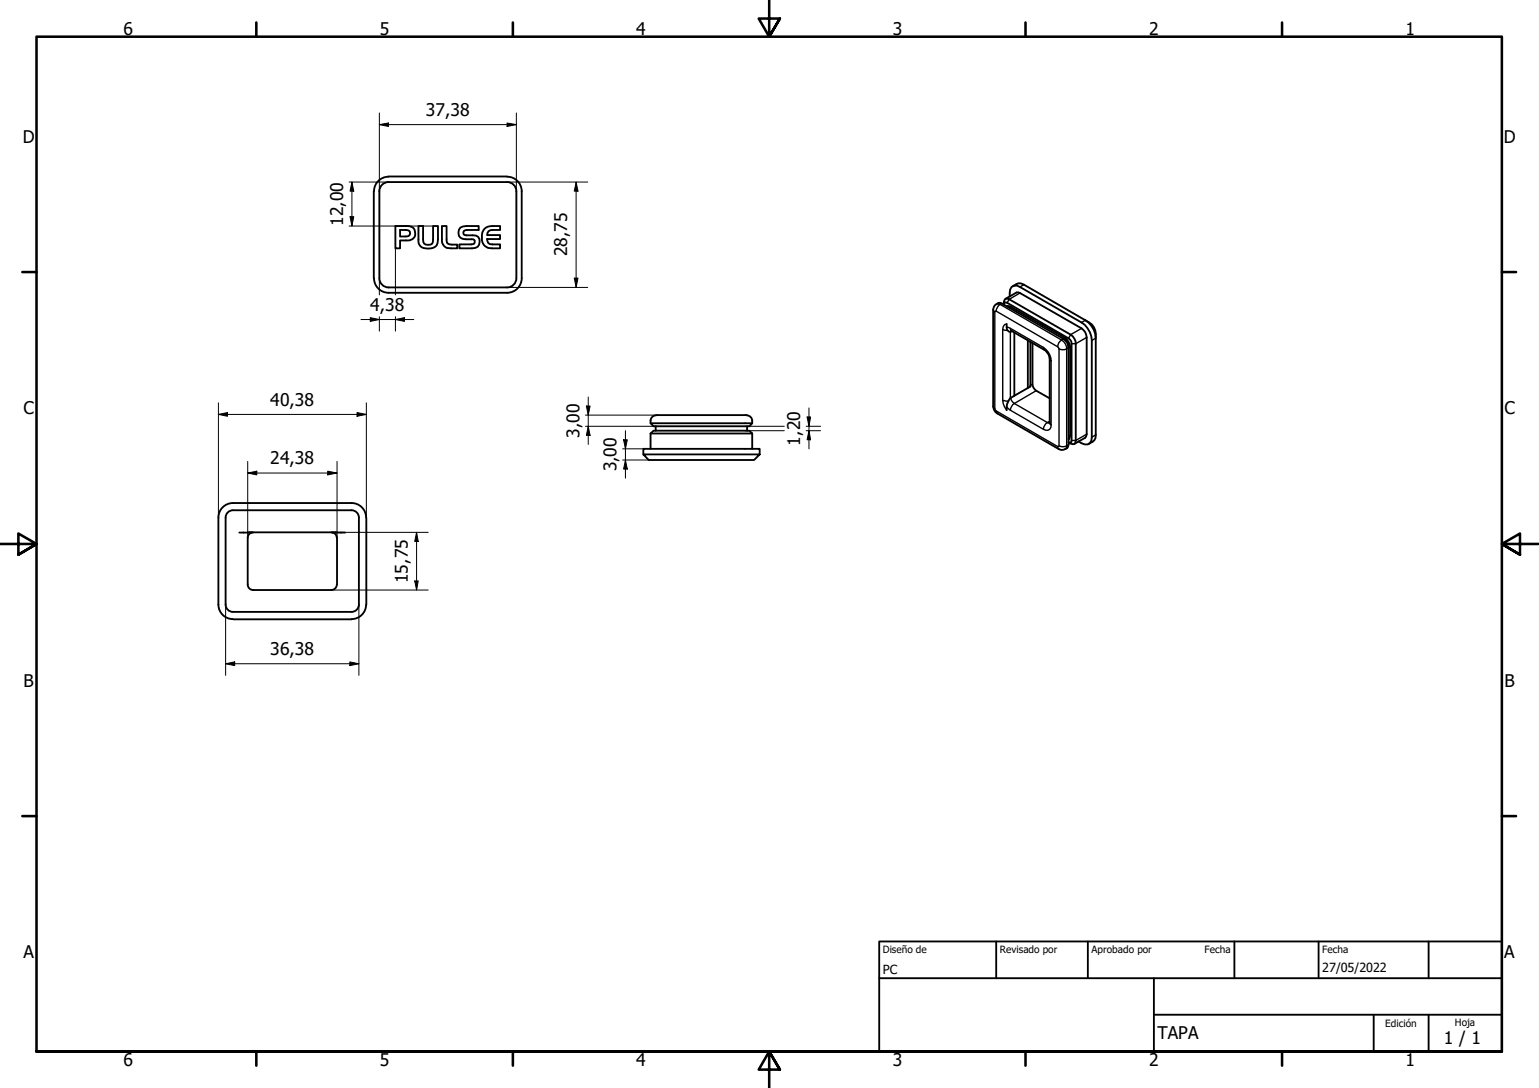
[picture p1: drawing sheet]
<svg xmlns="http://www.w3.org/2000/svg" width="420mm" height="297mm" viewBox="0 0 420 297" stroke-linecap="round" stroke-linejoin="round" font-family="sans-serif">
<!-- layer: Visible (ISO) -->
<g fill="none" stroke="#000" stroke-width=".51">
<path d="M102 52.2v23.7M106 48.2h32.4M106.1 48.2a4 4 0 0 0-4 4M138.4 49.7h-32.3a2.51 2.51 0 0 0-2.5 2.5v23.7a2.51 2.51 0 0 0 2.5 2.6h32.3M138.5 49.7a2.51 2.51 0 0 1 2.5 2.5v23.8a2.51 2.51 0 0 1-2.5 2.5M138.5 48.2a4 4 0 0 1 3.9 4v23.7a4 4 0 0 1-3.9 4M102.1 76a4 4 0 0 0 4 3.9h32.3M107.9 61.7a8.6 8.6 0 0 1 4.6 .3 2.03 2.03 0 0 1 .7 2.6 2.03 2.03 0 0 1-2.4 1h-1.6v2.2h-1.3zM109.2 62.8l2.1 .1a.89 .89 0 0 1 .6 1.1 .89 .89 0 0 1-1.1 .6h-1.6zM114.2 61.7h1.3l.1 4.4a1.49 1.49 0 0 0 2.6 0v-4.4h1.4v3.7a2.17 2.17 0 0 1-2.7 2.5 2.19 2.19 0 0 1-2.7-2.5zM120.6 61.7h1.3v3.6a1.16 1.16 0 0 0 1.4 1.5h1.5v1a4.8 4.8 0 0 1-3.6-.6l-.6-1.2zM125.7 62.2l1.6-.5h3.4v1.1h-3.2a.79 .79 0 0 0-.9 .3 .79 .79 0 0 0 .1 1l.6 .1h1.7a1.76 1.76 0 0 1 2 1.4 1.76 1.76 0 0 1-1.2 2.1l-4.4 .1v-1.1h3.7a.71 .71 0 0 0 .5-.7 .71 .71 0 0 0-.4-.7 6.3 6.3 0 0 1-3.5-.4 2.09 2.09 0 0 1 0-2.7z"/>
<path d="M132.3 62.5a2.79 2.79 0 0 1 2.1-.8h2.1v1.1h-2.1a1.23 1.23 0 0 0-1.4 1.4h3.5v1.1h-3.5a1.26 1.26 0 0 0 1.4 1.4h2.1v1.1a5 5 0 0 1-4.4-.9 4.3 4.3 0 0 1 .2-4.4zM276.5 78.2a2.31 2.31 0 0 1 3-.5l16.8 9.7M271.6 83.4a1.49 1.49 0 0 1 1.9-.5l16.8 9.6a2.15 2.15 0 0 1 1.4 1.8v27.1a1.82 1.82 0 0 1-2.6 1.2l-16.8-9.7a2.32 2.32 0 0 1-1.2-1.9v-26.4zM274.5 81.6l1 .1 16.8 9.7a3 3 0 0 1 1.4 2.4l-.1 27a1.17 1.17 0 0 1-1.9 0l.5 .1 .3-.2v-.4v-27l-.8-.9-16.7-9.7-.5-.2-.3 .2-.1 .5 .1-1.2zM274.5 81.6l3-1.7 .9 .1 16.9 9.6a3 3 0 0 1 1.4 2.5v26.4l-.4 1-3 1.7M274.8 88.4a1.63 1.63 0 0 0 .9 2.2l.5-.3M274.9 83.6l1 .1 14.9 8.6a3.5 3.5 0 0 1 1.4 2.4v24.2l-.5 .9M275.7 80.9a2.38 2.38 0 0 1 1.1-2.9h.8l.8 .3 16.9 9.8a6.2 6.2 0 0 1 2.8 4.8l-.2 27.4a1.66 1.66 0 0 1-2.6 .7l-.9-.5M276 90.2l9.2 5.4a3.3 3.3 0 0 1 1.4 2.3l-.1 17.7M276.9 90.8v17.3M280.6 92.9v13.1M281.3 93.3v12.2l-5.4 3.1-.4 .6a3.9 3.9 0 0 0-.7 2.8"/>
<path d="M281.9 93.6v11.3a2.41 2.41 0 0 0 1 1.8l3.7 2.1M290.3 92.5a3 3 0 0 1 1.4 2.5M296.3 87.4a4.3 4.3 0 0 1 2.8 4.9v26.4a2.35 2.35 0 0 1-1.9 2.5M296.3 87.4a6 6 0 0 1 2.8 4.9M177.6 118.3h27.8M177.6 118.3l.8-.7h26.2l.8 .7M177.6 118.3v4.2M179 116.4v1.2M179.1 113.4a1.65 1.65 0 0 0-1.5 2.2l.8 .8h26.2l.8-.8h-27.8M179.1 113.3h24.3a1.76 1.76 0 0 1 2 2.3M204 116.4v1.2M205.4 118.3v4.2"/>
<path d="M96 137.3a4 4 0 0 1 3.9 4M96 139.3a2 2 0 0 1 2 2M96 139.3h-32.4a2 2 0 0 0-2 2M96 137.3h-32.4a4 4 0 0 0-4 4M175.6 124.1h31.8l-1.5 1.5h-28.8zM175.6 124.1v-1.6h31.8v1.6M59.6 141.3v23.8M61.6 141.3v23.8M65.3 145.4h3.4M67.6 146.9v12.7a1.49 1.49 0 0 0 1.5 1.5M68.7 145.4l-.6 .4-.5 1M69.1 145.3l-.4 .1"/>
<path d="M90.5 145.3l.3 .1M90.8 145.4l.7 .4 .4 1M90.9 145.4h3.3M91.6 145.3l.4 .1M91.6 145.3l-24 .1M91.9 159.6a1.49 1.49 0 0 1-1.4 1.5M92 146.9v12.7M98 141.3v23.8M100 141.3v23.8M59.6 165.1a4 4 0 0 0 4 3.9M61.6 165.1a2 2 0 0 0 2 2h32.4M63.6 169.1h32.4"/>
<path d="M69.1 161.1h21.4M98 165.1a2 2 0 0 1-2 2M99.9 165.1a4 4 0 0 1-3.9 3.9"/>
</g>
<!-- layer: Visible fina (ISO) -->
<g fill="none" stroke="#000" stroke-width=".38">
<path d="M278.4 80l-2.9 1.7-.5 1M279.5 77.7l-1.1 .6M271.1 84.6l.5 .5 .4-.2M271.6 85.1v26.5M272 84.9l16.7 9.8M272 83l.5-.1 .5 .2a2.49 2.49 0 0 0-1 1.8M273.5 82.9l-.5 .2 16.8 9.7 1-.5M273.7 90l1.4 .2M273.7 90v19.3M274.8 89.3l1 .3 .4 .7M274.8 88.4l-.5 .2-.4 .6-.2 .8M275.8 89.6l9.1 5.3"/>
<path d="M275.9 83.7l-.4 .3M276 90.3l-.2 18.4M284.9 94.9l.3 .7M284.9 94.9a4.5 4.5 0 0 1 2.1 3.6l-.4-.6M287 98.5v17.5M289.1 95.2a2.29 2.29 0 0 0 2.1 0M289.1 95.2a1.08 1.08 0 0 1 0-1.6l.7-.8a2.81 2.81 0 0 1 1.4 2.4M289.1 95.2v26.5M291.2 95.2v26.5l.5-.3M292.2 94.7l-1 .5M295.3 89.6l-3 1.8-.6 1M296.3 87.4l-1 .7"/>
<path d="M296.7 92.1l-3 1.7h-1.2M299.1 92.3l-1 .6M271.1 111l.5 .6M271.6 111.6l.7 1.3M272 112.2l16.7 9.7M274.8 111.1l1 .9M275.3 109.5l-1.6-.2 .2 .9 .9 1.8M275.8 112l9.1 5.2M275.9 108.6l.2 .7 .8 .9M276.9 110.2a2.49 2.49 0 0 0-1.1 1.8M276.9 110.2l9 5.2 .7-.4M281.9 104.9l-.6 .3"/>
<path d="M282.9 106.7l-6 3.5M286.5 115.5l-.6-.1a2.49 2.49 0 0 0-1 1.8 1.27 1.27 0 0 0 1.4 .2 1.27 1.27 0 0 0 .7-1.4M286.6 115.4l.4 .6M292.2 118.9l-.5 .2M296.7 118.5l-3 1.8h-1.2M299.1 118.7l-1 .7M288.7 121.9l.4 .7M288.7 121.9l.4-.2a2.29 2.29 0 0 0 2.1 0l-.1 .6-.3 .3"/>
</g>
<!-- layer: Visible (ISO) -->
<g fill="#000">
<circle cx="274.9" cy="83.6" r=".25"/>
<circle cx="291.7" cy="119.8" r=".25"/>
</g>
<!-- layer: Borde (ISO) -->
<g fill="none" stroke="#000" stroke-width=".7">
<path d="M70 6.1v3.9M140 6.1v3.9M210 0v10l-2.9-4.9h5.8l-2.9 4.9 2.9-4.9M280 6.1v3.9M350 6.1v3.9M6.1 74.3h3.9M410 74.3h3.9M0 148.5h10l-5-2.8v5.7l5-2.9-5 2.9M420 148.5h-10l5-2.8v5.7l-5-2.9 5 2.9M6.1 222.8h3.9M410 222.8h3.9M10 287.1v-277.1h400v277.1h-400h400"/>
<path d="M70 287.1v3.8M140 287.1v3.8M212.9 292l-2.9-4.9 2.9 4.9h-5.8l2.9-4.9v9.9M280 287.1v3.8M350 287.1v3.8"/>
</g>
<path d="M240 257h170v30.1h-170zM272 257v10.1M297 257v10.1M337 257v10.1M360 257v10.1M390 257v10.1M240 267.1h170M315 277h95M315 267.1v20M375 277v10.1M390 277v10.1" fill="none" stroke="#000" stroke-width=".51"/>
<!-- layer: Cota (ISO) -->
<g fill="none" stroke="#000" stroke-width=".27">
<path d="M103.6 34l2.4-.4v.9zM103.6 34h37.4M103.6 30.8v21.4M138.4 33.6l2.6 .4-2.6 .5zM141 30.8v21.4M95.3 49.7h10.7M95.6 59.2h1l-.5 2.5zM96.1 49.7l.5 2.5h-1zM96.1 49.7v12M138.4 49.7h22.1M157.3 49.7l.5 2.5h-1zM157.3 49.7v28.8"/>
<path d="M95.3 61.7h22.9M103.6 75.9v4.6M107.9 67.8v12.7M138.4 78.5h22.1M156.8 75.9h1l-.5 2.6zM98.6 87.2h14.4M101.1 86.7l2.5 .5-2.5 .5zM103.6 86.5v3.9M107.9 87.2l2.5-.5v1zM107.9 86.5v3.9M59.6 113.1l2.5-.5v1.1zM59.6 113.1h40.4"/>
<path d="M59.6 110v31.3M97.5 112.6l2.5 .5-2.5 .6zM100 110v31.3M159.8 116.4h19.8M159.8 113.3h19.8M160.1 110.9h1l-.5 2.4zM160.6 116.4l.5 2.5h-1zM160.6 108.4v12.9M170.8 117.6v12.9M203.4 116.4h10.7M203.4 117.6h10.7M220.1 116.4h3.9"/>
<path d="M220.1 117.6h3.9M220.3 113.8h1l-.4 2.6zM220.9 117.6l.4 2.5h-1zM220.9 111.4v11.1M67.6 129.1l2.5-.5v1.1zM67.6 129.1h24.4M67.6 126v20.9M89.5 128.6l2.5 .5-2.5 .6zM92 126v20.9M170 122.5h5.6M170 125.6h7.1M170.2 120.1h1.1l-.5 2.4z"/>
<path d="M170.8 125.6l.5 2.5h-1.1zM91.6 145.3h25.3M113.2 158.6h1l-.5 2.5zM113.7 145.3l.5 2.5h-1zM113.7 145.3v15.8M61.6 165.1v19.3M90.5 161.1h26.4M98 165.1v19.3M61.6 181.2l2.5-.5v1zM61.6 181.2h36.4M95.5 180.7l2.5 .5-2.5 .5z"/>
</g>
<g fill="#000">
<path d="M103.6 34l2.4-.4v.9z" fill-rule="evenodd"/>
<path d="M138.4 33.6l2.6 .4-2.6 .5z" fill-rule="evenodd"/>
<path d="M95.6 59.2h1l-.5 2.5z" fill-rule="evenodd"/>
<path d="M96.1 49.7l.5 2.5h-1z" fill-rule="evenodd"/>
<path d="M157.3 49.7l.5 2.5h-1z" fill-rule="evenodd"/>
<path d="M156.8 75.9h1l-.5 2.6z" fill-rule="evenodd"/>
<path d="M101.1 86.7l2.5 .5-2.5 .5z" fill-rule="evenodd"/>
<path d="M107.9 87.2l2.5-.5v1z" fill-rule="evenodd"/>
<path d="M59.6 113.1l2.5-.5v1.1z" fill-rule="evenodd"/>
<path d="M97.5 112.6l2.5 .5-2.5 .6z" fill-rule="evenodd"/>
<path d="M160.1 110.9h1l-.5 2.4z" fill-rule="evenodd"/>
<path d="M160.6 116.4l.5 2.5h-1z" fill-rule="evenodd"/>
<path d="M220.3 113.8h1l-.4 2.6z" fill-rule="evenodd"/>
<path d="M67.6 129.1l2.5-.5v1.1z" fill-rule="evenodd"/>
<path d="M89.5 128.6l2.5 .5-2.5 .6z" fill-rule="evenodd"/>
<path d="M170.2 120.1h1.1l-.5 2.4z" fill-rule="evenodd"/>
<path d="M170.8 125.6l.5 2.5h-1.1z" fill-rule="evenodd"/>
<path d="M220.9 117.6l.4 2.5h-1z" fill-rule="evenodd"/>
<path d="M113.2 158.6h1l-.5 2.5z" fill-rule="evenodd"/>
<path d="M113.7 145.3l.5 2.5h-1z" fill-rule="evenodd"/>
<path d="M61.6 181.2l2.5-.5v1z" fill-rule="evenodd"/>
<path d="M95.5 180.7l2.5 .5-2.5 .5z" fill-rule="evenodd"/>
</g>
<g font-size="4.8">
<text x="33.7" y="9.6">6</text>
<text x="103.7" y="9.6">5</text>
<text x="173.7" y="9.6">4</text>
<text x="243.7" y="9.6">3</text>
<text x="313.7" y="9.6">2</text>
<text x="383.7" y="9.6">1</text>
<text x="116.3" y="31.7">37,38</text>
<text x="6.2" y="38.9">D</text>
<text x="410.5" y="38.9">D</text>
<text x="93.7" y="61.6" transform="rotate(-90 93.7 61.6)">12,00</text>
<text x="154.9" y="70" transform="rotate(-90 154.9 70)">28,75</text>
<text x="101.1" y="84.8">4,38</text>
<text x="6.4" y="113.1">C</text>
<text x="73.8" y="110.7">40,38</text>
<text x="410.7" y="113.1">C</text>
<text x="158.2" y="119.6" transform="rotate(-90 158.2 119.6)">3,00</text>
<text x="218.4" y="121.7" transform="rotate(-90 218.4 121.7)">1,20</text>
<text x="73.8" y="126.7">24,38</text>
<text x="168.3" y="128.7" transform="rotate(-90 168.3 128.7)">3,00</text>
<text x="111.3" y="159.2" transform="rotate(-90 111.3 159.2)">15,75</text>
<text x="73.8" y="178.8">36,38</text>
<text x="6.4" y="187.4">B</text>
<text x="410.7" y="187.4">B</text>
<text x="6.4" y="261.7">A</text>
<text x="410.7" y="261.7">A</text>
<text x="316" y="283.8">TAPA</text>
<text x="394.2" y="285">1 / 1</text>
<text x="33.7" y="290.9">6</text>
<text x="103.7" y="290.9">5</text>
<text x="173.7" y="290.9">4</text>
<text x="243.7" y="290.9">3</text>
<text x="313.7" y="290.9">2</text>
<text x="383.7" y="290.9">1</text>
</g>
<g font-size="3.4">
<text x="241" y="266">PC</text>
<text x="361" y="265.5">27/05/2022</text>
</g>
<g font-size="2.7">
<text x="241" y="260.2">Diseño de</text>
<text x="273" y="260.1">Revisado por</text>
<text x="298" y="260.1">Aprobado por</text>
<text x="328.9" y="260.1">Fecha</text>
<text x="361" y="260.1">Fecha</text>
<text x="378.2" y="280.3">Edición</text>
<text x="397.2" y="280">Hoja</text>
</g>
</svg>
